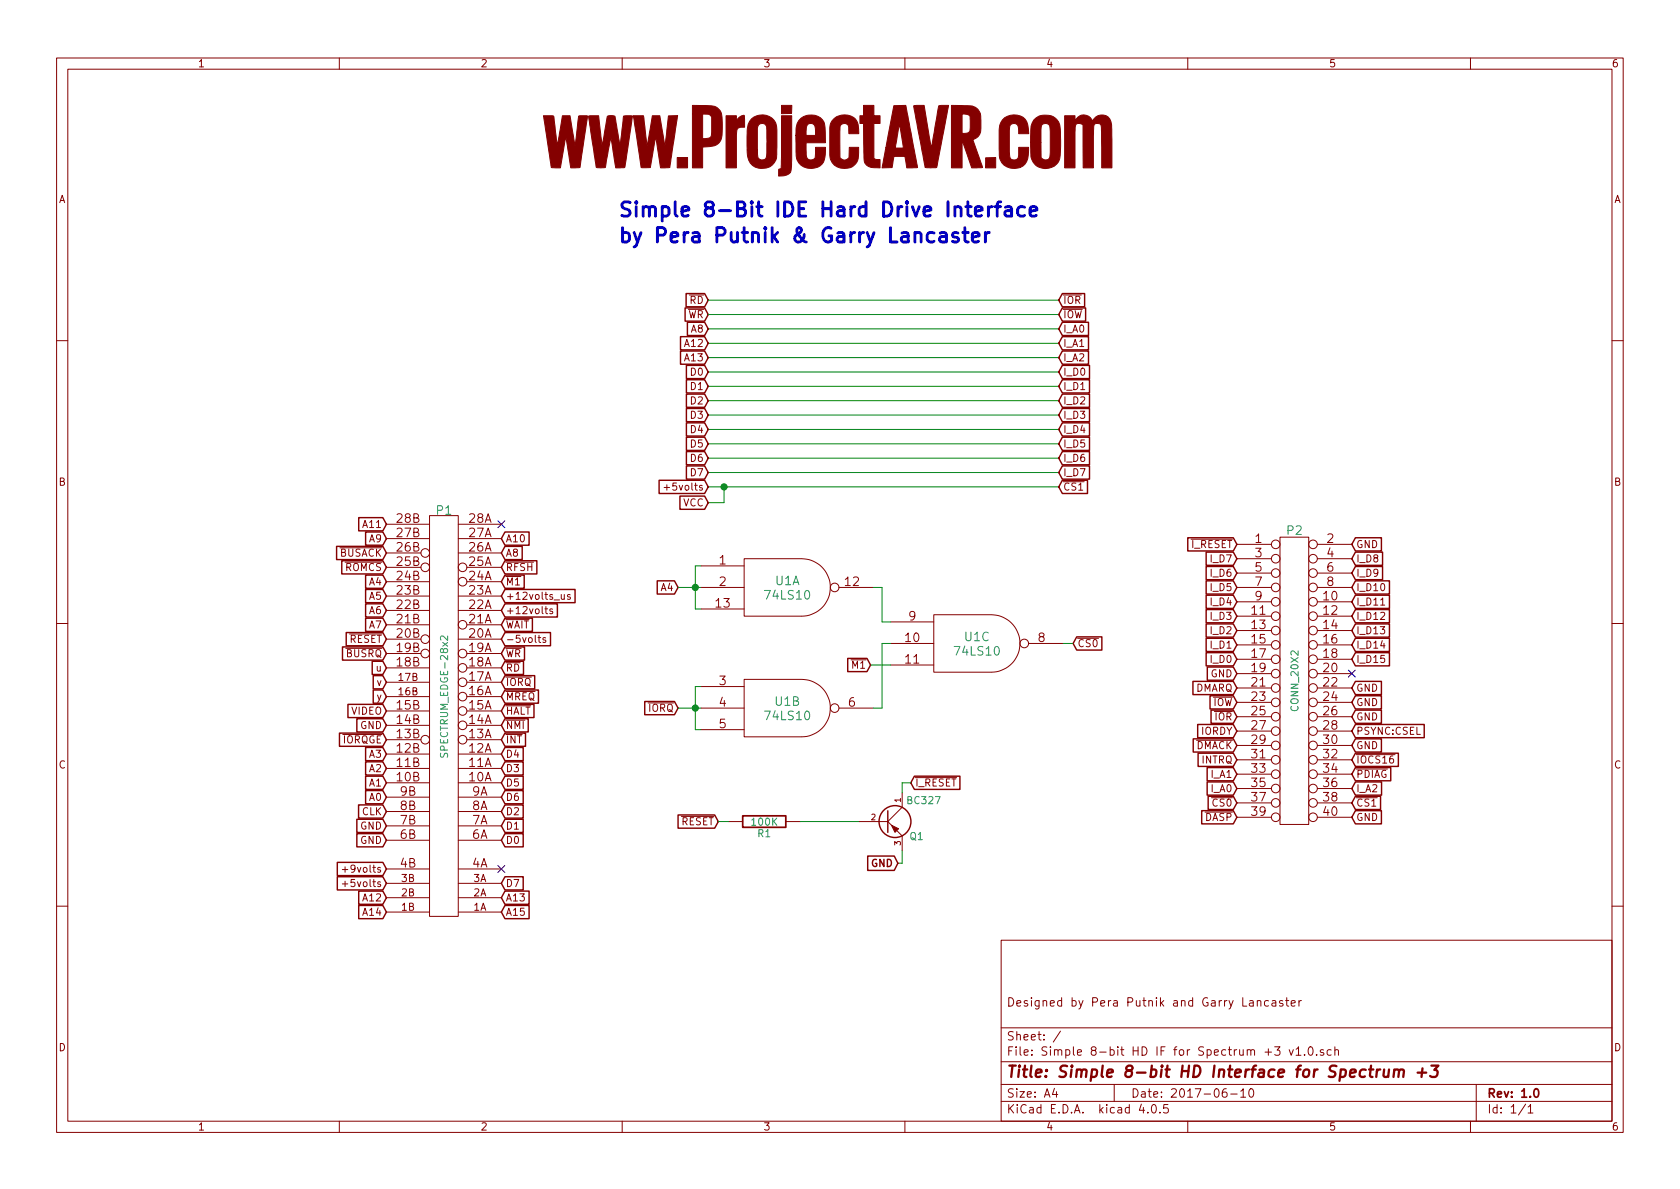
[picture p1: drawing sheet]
EESchema Schematic File Version 2
LIBS:power
LIBS:device
LIBS:transistors
LIBS:conn
LIBS:linear
LIBS:regul
LIBS:74xx
LIBS:cmos4000
LIBS:adc-dac
LIBS:memory
LIBS:xilinx
LIBS:special
LIBS:microcontrollers
LIBS:dsp
LIBS:microchip
LIBS:analog_switches
LIBS:motorola
LIBS:texas
LIBS:intel
LIBS:audio
LIBS:interface
LIBS:digital-audio
LIBS:philips
LIBS:display
LIBS:cypress
LIBS:siliconi
LIBS:opto
LIBS:atmel
LIBS:contrib
LIBS:valves
LIBS:G0TDJ
LIBS:Simple 8-bit HD IF for Spectrum +3 v1.0-cache
EELAYER 25 0
EELAYER END
$Descr A4 11693 8268
encoding utf-8
Sheet 1 1
Title "Simple 8-bit HD Interface for Spectrum +3"
Date "2017-06-10"
Rev "1.0"
Comp ""
Comment1 "Designed by Pera Putnik and Garry Lancaster"
Comment2 ""
Comment3 ""
Comment4 ""
$EndDescr
$Comp
L 74LS10 U1
U 1 1
P 5480 3900
F 0 "U1" H 5480 3950 60  0000 C CNN
F 1 "74LS10" H 5480 3850 60  0000 C CNN
F 2 "Housings_DIP:DIP-14_W7.62mm_LongPads" H 5480 3900 60  0001 C CNN
F 3 "" H 5480 3900 60  0001 C CNN
	1    5480 3900
	1    0    0    -1  
$EndComp
$Comp
L 74LS10 U1
U 2 1
P 5480 4740
F 0 "U1" H 5480 4790 60  0000 C CNN
F 1 "74LS10" H 5480 4690 60  0000 C CNN
F 2 "Housings_DIP:DIP-14_W7.62mm_LongPads" H 5480 4740 60  0001 C CNN
F 3 "" H 5480 4740 60  0001 C CNN
	2    5480 4740
	1    0    0    -1  
$EndComp
$Comp
L 74LS10 U1
U 3 1
P 6800 4290
F 0 "U1" H 6800 4340 60  0000 C CNN
F 1 "74LS10" H 6800 4240 60  0000 C CNN
F 2 "Housings_DIP:DIP-14_W7.62mm_LongPads" H 6800 4290 60  0001 C CNN
F 3 "" H 6800 4290 60  0001 C CNN
	3    6800 4290
	1    0    0    -1  
$EndComp
$Comp
L R R1
U 1 1
P 5320 5530
F 0 "R1" V 5400 5530 50  0000 C CNN
F 1 "100K" V 5320 5530 50  0000 C CNN
F 2 "Resistors_THT:R_Axial_DIN0309_L9.0mm_D3.2mm_P15.24mm_Horizontal" H 5320 5530 60  0001 C CNN
F 3 "" H 5320 5530 60  0001 C CNN
	1    5320 5530
	0    1    1    0   
$EndComp
$Comp
L CONN_20X2 P2
U 1 1
P 9010 4550
F 0 "P2" H 9010 5600 60  0000 C CNN
F 1 "CONN_20X2" V 9010 4550 50  0000 C CNN
F 2 "G0TDJ:Header-2X20" H 9010 4550 60  0001 C CNN
F 3 "" H 9010 4550 60  0001 C CNN
	1    9010 4550
	1    0    0    -1  
$EndComp
Text GLabel 2690 3460 0    50   Input ~ 0
A11
Text GLabel 2690 3560 0    50   Input ~ 0
A9
Text GLabel 2690 3660 0    50   Input ~ 0
~BUSACK
Text GLabel 2690 3760 0    50   Input ~ 0
~ROMCS
Text GLabel 2690 3860 0    50   Input ~ 0
A4
Text GLabel 2690 3960 0    50   Input ~ 0
A5
Text GLabel 2690 4060 0    50   Input ~ 0
A6
Text GLabel 2690 4160 0    50   Input ~ 0
A7
Text GLabel 2690 4260 0    50   Input ~ 0
~RESET
Text GLabel 2690 4360 0    50   Input ~ 0
~BUSRQ
Text GLabel 2690 4460 0    50   Input ~ 0
u
Text GLabel 2690 4560 0    50   Input ~ 0
v
Text GLabel 2690 4660 0    50   Input ~ 0
y
Text GLabel 2690 4760 0    50   Input ~ 0
VIDEO
Text GLabel 2690 4860 0    50   Input ~ 0
GND
Text GLabel 2690 4960 0    50   Input ~ 0
~IORQGE
Text GLabel 2690 5060 0    50   Input ~ 0
A3
Text GLabel 2690 5160 0    50   Input ~ 0
A2
Text GLabel 2690 5260 0    50   Input ~ 0
A1
Text GLabel 2690 5360 0    50   Input ~ 0
A0
Text GLabel 2690 5460 0    50   Input ~ 0
CLK
Text GLabel 2690 5560 0    50   Input ~ 0
GND
Text GLabel 2690 5660 0    50   Input ~ 0
GND
Text GLabel 2690 5860 0    50   Input ~ 0
+9volts
Text GLabel 2690 5960 0    50   Input ~ 0
+5volts
Text GLabel 2690 6060 0    50   Input ~ 0
A12
Text GLabel 2690 6160 0    50   Input ~ 0
A14
Text GLabel 3490 6160 2    50   Input ~ 0
A15
Text GLabel 3490 6060 2    50   Input ~ 0
A13
Text GLabel 3490 5960 2    50   Input ~ 0
D7
NoConn ~ 3490 5860
Text GLabel 3490 5660 2    50   Input ~ 0
D0
Text GLabel 3490 5560 2    50   Input ~ 0
D1
Text GLabel 3490 5460 2    50   Input ~ 0
D2
Text GLabel 3490 5360 2    50   Input ~ 0
D6
Text GLabel 3490 5260 2    50   Input ~ 0
D5
Text GLabel 3490 5160 2    50   Input ~ 0
D3
Text GLabel 3490 5060 2    50   Input ~ 0
D4
Text GLabel 3490 4960 2    50   Input ~ 0
~INT
Text GLabel 3490 4860 2    50   Input ~ 0
~NMI
Text GLabel 3490 4760 2    50   Input ~ 0
~HALT
Text GLabel 3490 4660 2    50   Input ~ 0
~MREQ
Text GLabel 3490 4560 2    50   Input ~ 0
~IORQ
Text GLabel 3490 4460 2    50   Input ~ 0
~RD
Text GLabel 3490 4360 2    50   Input ~ 0
~WR
Text GLabel 3490 4260 2    50   Input ~ 0
-5volts
Text GLabel 3490 4160 2    50   Input ~ 0
~WAIT
Text GLabel 3490 4060 2    50   Input ~ 0
+12volts
Text GLabel 3490 3960 2    50   Input ~ 0
+12volts_us
Text GLabel 3490 3860 2    50   Input ~ 0
~M1
Text GLabel 3490 3760 2    50   Input ~ 0
~RFSH
Text GLabel 3490 3660 2    50   Input ~ 0
A8
Text GLabel 3490 3560 2    50   Input ~ 0
A10
NoConn ~ 3490 3460
$Comp
L SPECTRUM_EDGE-28x2 P1
U 1 1
P 3090 4660
F 0 "P1" H 3090 5960 60  0000 C CNN
F 1 "SPECTRUM_EDGE-28x2" V 3090 4660 50  0000 C CNN
F 2 "G0TDJ:Spectrum_Edge_Connector" H 3090 4660 60  0001 C CNN
F 3 "" H 3090 4660 60  0001 C CNN
	1    3090 4660
	1    0    0    -1  
$EndComp
Text GLabel 8610 3600 0    50   Input ~ 0
~I_RESET
Text GLabel 8610 3700 0    50   Input ~ 0
I_D7
Text GLabel 8610 3800 0    50   Input ~ 0
I_D6
Text GLabel 8610 3900 0    50   Input ~ 0
I_D5
Text GLabel 8610 4000 0    50   Input ~ 0
I_D4
Text GLabel 8610 4100 0    50   Input ~ 0
I_D3
Text GLabel 8610 4200 0    50   Input ~ 0
I_D2
Text GLabel 8610 4300 0    50   Input ~ 0
I_D1
Text GLabel 8610 4400 0    50   Input ~ 0
I_D0
Text GLabel 8610 4500 0    50   Input ~ 0
GND
Text GLabel 8610 4600 0    50   Input ~ 0
DMARQ
Text GLabel 8610 4700 0    50   Input ~ 0
~IOW
Text GLabel 8610 4800 0    50   Input ~ 0
~IOR
Text GLabel 8610 4900 0    50   Input ~ 0
IORDY
Text GLabel 8610 5000 0    50   Input ~ 0
~DMACK
Text GLabel 8610 5100 0    50   Input ~ 0
INTRQ
Text GLabel 8610 5200 0    50   Input ~ 0
I_A1
Text GLabel 8610 5300 0    50   Input ~ 0
I_A0
Text GLabel 8610 5400 0    50   Input ~ 0
~CS0
Text GLabel 8610 5500 0    50   Input ~ 0
~DASP
Text GLabel 9410 5500 2    50   Input ~ 0
GND
Text GLabel 9410 5400 2    50   Input ~ 0
~CS1
Text GLabel 9410 5300 2    50   Input ~ 0
I_A2
Text GLabel 9410 5200 2    50   Input ~ 0
~PDIAG
Text GLabel 9410 5100 2    50   Input ~ 0
~IOCS16
Text GLabel 9410 5000 2    50   Input ~ 0
GND
Text GLabel 9410 4900 2    50   Input ~ 0
PSYNC:CSEL
Text GLabel 9410 4800 2    50   Input ~ 0
GND
Text GLabel 9410 4700 2    50   Input ~ 0
GND
Text GLabel 9410 4600 2    50   Input ~ 0
GND
NoConn ~ 9410 4500
Text GLabel 9410 4400 2    50   Input ~ 0
I_D15
Text GLabel 9410 4300 2    50   Input ~ 0
I_D14
Text GLabel 9410 4200 2    50   Input ~ 0
I_D13
Text GLabel 9410 4100 2    50   Input ~ 0
I_D12
Text GLabel 9410 4000 2    50   Input ~ 0
I_D11
Text GLabel 9410 3900 2    50   Input ~ 0
I_D10
Text GLabel 9410 3800 2    50   Input ~ 0
I_D9
Text GLabel 9410 3700 2    50   Input ~ 0
I_D8
Text GLabel 9410 3600 2    50   Input ~ 0
GND
Text GLabel 4720 3900 0    50   Input ~ 0
A4
Text GLabel 4720 4740 0    50   Input ~ 0
~IORQ
Text GLabel 6060 4440 0    50   Input ~ 0
~M1
Text GLabel 5000 5530 0    50   Input ~ 0
~RESET
Text GLabel 6340 5260 2    50   Input ~ 0
~I_RESET
Text GLabel 7470 4290 2    50   Input ~ 0
~CS0
Text GLabel 4930 1900 0    50   Input ~ 0
~RD
Text GLabel 4930 2000 0    50   Input ~ 0
~WR
Wire Wire Line
	4880 3750 4840 3750
Wire Wire Line
	4840 3750 4840 4050
Wire Wire Line
	4840 4050 4880 4050
Wire Wire Line
	4720 3900 4880 3900
Connection ~ 4840 3900
Wire Wire Line
	4880 4590 4840 4590
Wire Wire Line
	4840 4590 4840 4890
Wire Wire Line
	4840 4890 4880 4890
Wire Wire Line
	4720 4740 4880 4740
Connection ~ 4840 4740
Wire Wire Line
	6080 3900 6140 3900
Wire Wire Line
	6140 3900 6140 4140
Wire Wire Line
	6140 4140 6200 4140
Wire Wire Line
	6200 4290 6140 4290
Wire Wire Line
	6140 4290 6140 4740
Wire Wire Line
	6140 4740 6080 4740
Wire Wire Line
	6200 4440 6060 4440
Wire Wire Line
	5980 5530 5570 5530
Wire Wire Line
	5070 5530 5000 5530
Wire Wire Line
	6280 5730 6280 5820
Wire Wire Line
	6280 5330 6280 5260
Wire Wire Line
	6280 5260 6340 5260
Wire Wire Line
	7400 4290 7470 4290
Wire Wire Line
	7370 1900 4930 1900
Wire Wire Line
	4930 2000 7370 2000
Wire Wire Line
	4930 2100 7370 2100
Wire Wire Line
	4930 2200 7370 2200
Wire Wire Line
	4930 2300 7370 2300
Wire Wire Line
	4930 2400 7370 2400
Wire Wire Line
	4930 2500 7370 2500
Wire Wire Line
	4930 2600 7370 2600
Wire Wire Line
	4930 2700 7370 2700
Wire Wire Line
	4930 2800 7370 2800
Wire Wire Line
	4930 2900 7370 2900
Wire Wire Line
	4930 3000 7370 3000
Wire Wire Line
	4930 3100 7370 3100
Wire Wire Line
	4930 3200 7370 3200
Text GLabel 4930 2100 0    50   Input ~ 0
A8
Text GLabel 4930 2200 0    50   Input ~ 0
A12
Text GLabel 4930 2300 0    50   Input ~ 0
A13
Text GLabel 4930 2400 0    50   Input ~ 0
D0
Text GLabel 4930 2500 0    50   Input ~ 0
D1
Text GLabel 4930 2600 0    50   Input ~ 0
D2
Text GLabel 4930 2700 0    50   Input ~ 0
D3
Text GLabel 4930 2800 0    50   Input ~ 0
D4
Text GLabel 4930 2900 0    50   Input ~ 0
D5
Text GLabel 4930 3000 0    50   Input ~ 0
D6
Text GLabel 4930 3100 0    50   Input ~ 0
D7
Text GLabel 4930 3200 0    50   Input ~ 0
+5volts
Text GLabel 7370 1900 2    50   Input ~ 0
~IOR
Text GLabel 7370 2000 2    50   Input ~ 0
~IOW
Text GLabel 7370 2100 2    50   Input ~ 0
I_A0
Text GLabel 7370 2200 2    50   Input ~ 0
I_A1
Text GLabel 7370 2300 2    50   Input ~ 0
I_A2
Text GLabel 7370 2400 2    50   Input ~ 0
I_D0
Text GLabel 7370 2500 2    50   Input ~ 0
I_D1
Text GLabel 7370 2600 2    50   Input ~ 0
I_D2
Text GLabel 7370 2700 2    50   Input ~ 0
I_D3
Text GLabel 7370 2800 2    50   Input ~ 0
I_D4
Text GLabel 7370 2900 2    50   Input ~ 0
I_D5
Text GLabel 7370 3000 2    50   Input ~ 0
I_D6
Text GLabel 7370 3100 2    50   Input ~ 0
I_D7
Text GLabel 7370 3200 2    50   Input ~ 0
~CS1
Wire Wire Line
	5040 3200 5040 3310
Wire Wire Line
	5040 3310 4930 3310
Connection ~ 5040 3200
Text GLabel 4930 3310 0    50   Input ~ 0
VCC
Text Notes 4310 1320 0    100  ~ 20
Simple 8-Bit IDE Hard Drive Interface
Text Notes 4310 1500 0    100  ~ 20
by Pera Putnik & Garry Lancaster
$Comp
L BC327 Q1
U 1 1
P 6180 5530
F 0 "Q1" H 6380 5430 50  0000 C CNN
F 1 "BC327" H 6430 5680 50  0000 C CNN
F 2 "TO_SOT_Packages_THT:TO-92_Inline_Narrow_Oval" H 6180 5530 60  0001 C CNN
F 3 "" H 6180 5530 60  0001 C CNN
	1    6180 5530
	1    0    0    -1  
$EndComp
Wire Wire Line
	6280 5820 6250 5820
Text GLabel 6250 5820 0    50   Input ~ 10
GND
$EndSCHEMATC
